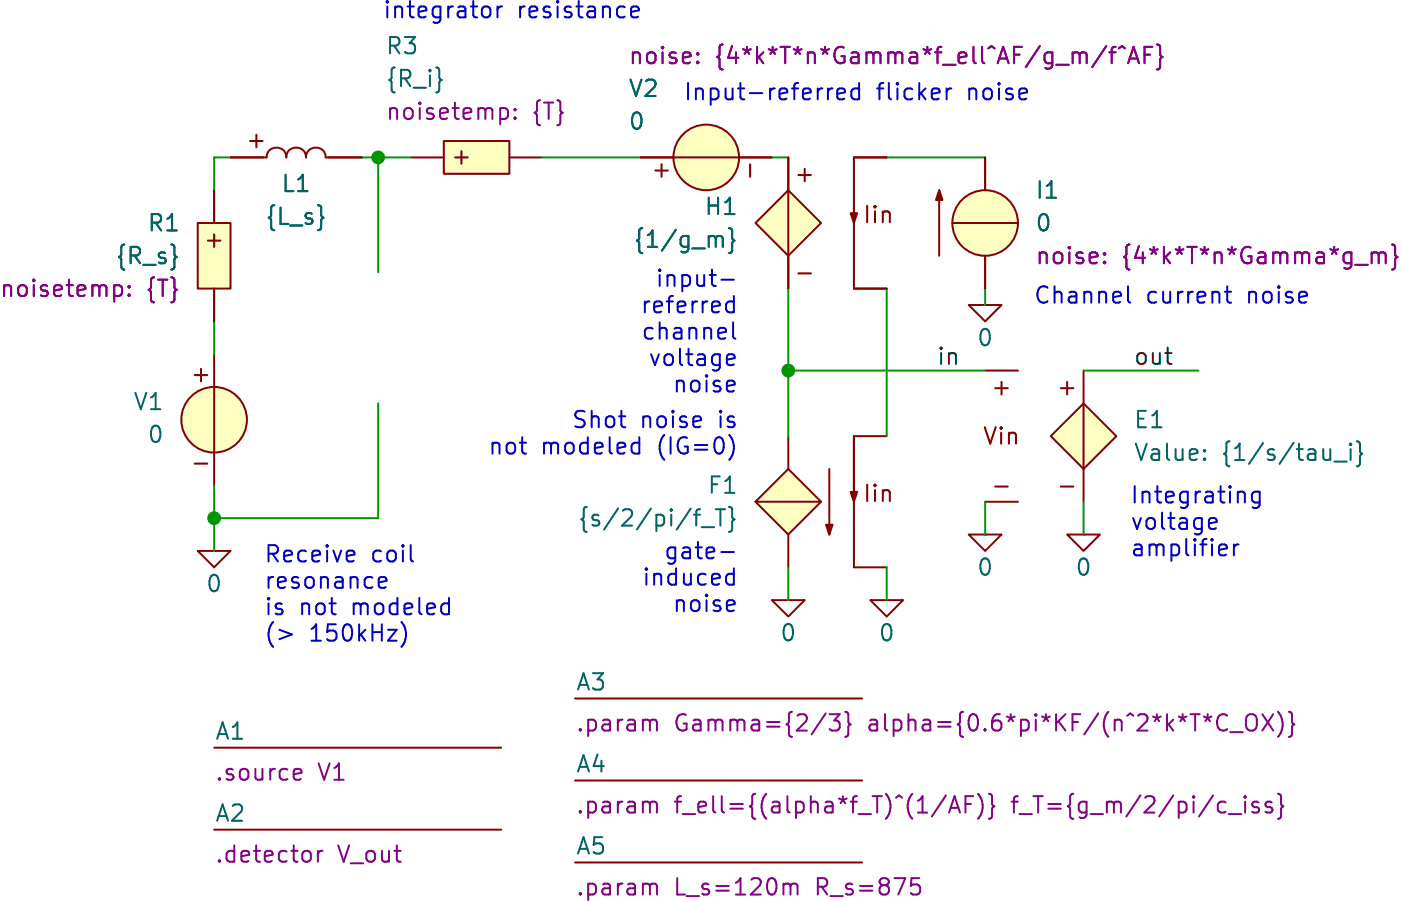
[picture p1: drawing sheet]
(kicad_sch
 (version 20231120)
 (generator "eeschema")
 (generator_version "8.0")
 (paper "A4")
 (title_block
  (title "A1_controller_noise_ciss_gm"))
 (lib_symbols
  (symbol "SLiCAP:Command"
   (pin_numbers hide)
   (pin_names
    (offset 0) hide) (exclude_from_sim no) (in_bom yes) (on_board yes)
   (property "Reference" "A?" (at 0 1.27 0) (do_not_autoplace) (effects (font (size 1.27 1.27)) (justify left)))
   (property "Value" "" (at 0 -0.635 0) (effects (font (size 1.27 1.27)) (justify left) (hide yes)))
   (property "Footprint" "" (at 0 -1.27 0) (effects (font (size 1.27 1.27)) (justify left) (hide yes)))
   (property "Datasheet" "" (at 0 -1.27 0) (effects (font (size 1.27 1.27)) (justify left) (hide yes)))
   (property "Description" "SLiCAP command (.lib, .param, .model. subckt}" (at 23.114 -4.064 0) (effects (font (size 1.27 1.27)) (hide yes)))
   (property "command" "?" (at 0 -1.905 0) (do_not_autoplace) (effects (font (size 1.27 1.27)) (justify left)))
   (symbol "Command_0_1"
    (polyline (pts (xy 0 0) (xy 22.225 0)) (stroke (width 0) (type default)) (fill (type none)))))
  (symbol "SLiCAP:E"
   (pin_numbers hide)
   (pin_names
    (offset 0) hide) (exclude_from_sim no) (in_bom yes) (on_board yes)
   (property "Reference" "E?" (at 3.175 1.27 0) (effects (font (size 1.27 1.27)) (justify left)))
   (property "Value" "?" (at 3.175 -1.27 0) (show_name) (effects (font (size 1.27 1.27)) (justify left)))
   (property "Footprint" "" (at 0 -1.27 0) (effects (font (size 1.27 1.27)) (justify left) (hide yes)))
   (property "Datasheet" "" (at 0 -1.27 0) (effects (font (size 1.27 1.27)) (justify left) (hide yes)))
   (property "Description" "Voltage-controlled voltage source" (at 20.066 -6.096 0) (effects (font (size 1.27 1.27)) (hide yes)))
   (property "model" "E" (at 3.048 -3.556 0) (show_name) (effects (font (size 1.27 1.27)) (justify left) (hide yes)))
   (symbol "E_0_0"
    (text "+" (at -6.35 3.81 0) (effects (font (size 1.27 1.27))))
    (text "+" (at -1.27 3.81 0) (effects (font (size 1.27 1.27))))
    (text "-" (at -6.35 -3.81 0) (effects (font (size 1.27 1.27))))
    (text "-" (at -1.27 -3.81 0) (effects (font (size 1.27 1.27)))))
   (symbol "E_0_1"
    (polyline (pts (xy 0 2.54) (xy 0 -2.54)) (stroke (width 0) (type solid)) (fill (type none))))
   (symbol "E_1_0"
    (pin power_out line (at 0 5.08 270) (length 2.54) (name "outP" (effects (font (size 1.27 1.27)))) (number "1" (effects (font (size 1.27 1.27)))))
    (pin power_out line (at 0 -5.08 90) (length 2.54) (name "outN" (effects (font (size 1.27 1.27)))) (number "2" (effects (font (size 1.27 1.27))))))
   (symbol "E_1_1"
    (polyline (pts (xy 0 2.54) (xy -2.54 0) (xy 0 -2.54) (xy 2.54 0) (xy 0 2.54)) (stroke (width 0) (type default)) (fill (type background)))
    (text "Vin" (at -6.35 0 0) (effects (font (size 1.27 1.27))))
    (pin input line (at -7.62 5.08 0) (length 2.54) (name "inp" (effects (font (size 1.27 1.27)))) (number "3" (effects (font (size 1.27 1.27)))))
    (pin input line (at -7.62 -5.08 0) (length 2.54) (name "inN" (effects (font (size 1.27 1.27)))) (number "4" (effects (font (size 1.27 1.27)))))))
  (symbol "SLiCAP:F"
   (pin_numbers hide)
   (pin_names
    (offset 0) hide) (exclude_from_sim no) (in_bom yes) (on_board yes)
   (property "Reference" "F?" (at 3.175 1.27 0) (effects (font (size 1.27 1.27)) (justify left)))
   (property "Value" "?" (at 3.175 -1.27 0) (show_name) (effects (font (size 1.27 1.27)) (justify left)))
   (property "Footprint" "" (at 0 -1.27 0) (effects (font (size 1.27 1.27)) (justify left) (hide yes)))
   (property "Datasheet" "" (at 0 -1.27 0) (effects (font (size 1.27 1.27)) (justify left) (hide yes)))
   (property "Description" "Current-controlled current source" (at 19.812 -5.842 0) (effects (font (size 1.27 1.27)) (hide yes)))
   (property "model" "F" (at 3.048 -3.556 0) (show_name) (effects (font (size 1.27 1.27)) (justify left) (hide yes)))
   (symbol "F_0_1"
    (polyline (pts (xy -5.08 0) (xy -5.08 5.08)) (stroke (width 0) (type solid)) (fill (type none)))
    (polyline (pts (xy -5.08 5.08) (xy -5.08 -5.08)) (stroke (width 0) (type default)) (fill (type none)))
    (polyline (pts (xy -3.175 -2.54) (xy -3.175 2.54)) (stroke (width 0) (type solid)) (fill (type none)))
    (polyline (pts (xy -2.54 0) (xy 2.54 0)) (stroke (width 0) (type solid)) (fill (type none)))
    (polyline (pts (xy -5.08 0) (xy -5.334 0.762) (xy -4.826 0.762) (xy -5.08 0)) (stroke (width 0) (type solid)) (fill (type outline)))
    (polyline (pts (xy -3.175 -2.54) (xy -3.429 -1.778) (xy -2.921 -1.778) (xy -3.175 -2.54)) (stroke (width 0) (type solid)) (fill (type outline))))
   (symbol "F_1_0"
    (pin power_out line (at 0 5.08 270) (length 2.54) (name "outP" (effects (font (size 1.27 1.27)))) (number "1" (effects (font (size 1.27 1.27)))))
    (pin power_out line (at 0 -5.08 90) (length 2.54) (name "outN" (effects (font (size 1.27 1.27)))) (number "2" (effects (font (size 1.27 1.27))))))
   (symbol "F_1_1"
    (polyline (pts (xy 0 2.54) (xy -2.54 0) (xy 0 -2.54) (xy 2.54 0) (xy 0 2.54)) (stroke (width 0) (type default)) (fill (type background)))
    (text "Iin" (at -6.985 0.635 0) (effects (font (size 1.27 1.27))))
    (pin input line (at -7.62 5.08 0) (length 2.54) (name "inp" (effects (font (size 1.27 1.27)))) (number "3" (effects (font (size 1.27 1.27)))))
    (pin input line (at -7.62 -5.08 0) (length 2.54) (name "inN" (effects (font (size 1.27 1.27)))) (number "4" (effects (font (size 1.27 1.27)))))))
  (symbol "SLiCAP:GND"
   (power)
   (pin_numbers hide)
   (pin_names
    (offset 0) hide) (exclude_from_sim no) (in_bom yes) (on_board yes)
   (property "Reference" "#0" (at 0 -5.08 0) (effects (font (size 1.27 1.27)) (hide yes)))
   (property "Value" "0" (at 0 -2.54 0) (do_not_autoplace) (effects (font (size 1.27 1.27))))
   (property "Footprint" "" (at 0 0 0) (effects (font (size 1.27 1.27)) (hide yes)))
   (property "Datasheet" "" (at 0 -10.16 0) (effects (font (size 1.27 1.27)) (hide yes)))
   (property "Description" "0V reference potential" (at 0 -7.62 0) (effects (font (size 1.27 1.27)) (hide yes)))
   (symbol "GND_0_1"
    (polyline (pts (xy -1.27 0) (xy 0 -1.27) (xy 1.27 0) (xy -1.27 0)) (stroke (width 0) (type default)) (fill (type none))))
   (symbol "GND_1_1"
    (pin power_in line (at 0 0 0) (length 0) (name "~" (effects (font (size 1.016 1.016)))) (number "1" (effects (font (size 1.016 1.016)))))))
  (symbol "SLiCAP:H"
   (pin_numbers hide)
   (pin_names
    (offset 0) hide) (exclude_from_sim no) (in_bom yes) (on_board yes)
   (property "Reference" "H?" (at 3.175 1.27 0) (effects (font (size 1.27 1.27)) (justify left)))
   (property "Value" "?" (at 3.175 -1.27 0) (show_name) (effects (font (size 1.27 1.27)) (justify left)))
   (property "Footprint" "" (at 0 -1.27 0) (effects (font (size 1.27 1.27)) (justify left) (hide yes)))
   (property "Datasheet" "" (at 0 -1.27 0) (effects (font (size 1.27 1.27)) (justify left) (hide yes)))
   (property "Description" "Current-controlled voltage source" (at 20.066 -6.35 0) (effects (font (size 1.27 1.27)) (hide yes)))
   (property "model" "H" (at 3.175 -3.81 0) (show_name) (effects (font (size 1.27 1.27)) (justify left) (hide yes)))
   (symbol "H_0_0"
    (text "+" (at -1.27 3.81 0) (effects (font (size 1.27 1.27))))
    (text "-" (at -1.27 -3.81 0) (effects (font (size 1.27 1.27)))))
   (symbol "H_0_1"
    (polyline (pts (xy -5.08 0) (xy -5.08 -5.08)) (stroke (width 0) (type default)) (fill (type none)))
    (polyline (pts (xy -5.08 0) (xy -5.08 5.08)) (stroke (width 0) (type solid)) (fill (type none)))
    (polyline (pts (xy 0 2.54) (xy 0 -2.54)) (stroke (width 0) (type solid)) (fill (type none)))
    (polyline (pts (xy -5.08 0) (xy -5.334 0.762) (xy -4.826 0.762) (xy -5.08 0)) (stroke (width 0) (type solid)) (fill (type outline))))
   (symbol "H_1_0"
    (pin power_out line (at 0 5.08 270) (length 2.54) (name "outP" (effects (font (size 1.27 1.27)))) (number "1" (effects (font (size 1.27 1.27)))))
    (pin power_out line (at 0 -5.08 90) (length 2.54) (name "outN" (effects (font (size 1.27 1.27)))) (number "2" (effects (font (size 1.27 1.27))))))
   (symbol "H_1_1"
    (polyline (pts (xy 0 2.54) (xy -2.54 0) (xy 0 -2.54) (xy 2.54 0) (xy 0 2.54)) (stroke (width 0) (type default)) (fill (type background)))
    (text "Iin" (at -6.985 0.635 0) (effects (font (size 1.27 1.27))))
    (pin input line (at -7.62 5.08 0) (length 2.54) (name "inp" (effects (font (size 1.27 1.27)))) (number "3" (effects (font (size 1.27 1.27)))))
    (pin input line (at -7.62 -5.08 0) (length 2.54) (name "inN" (effects (font (size 1.27 1.27)))) (number "4" (effects (font (size 1.27 1.27)))))))
  (symbol "SLiCAP:I"
   (pin_numbers hide)
   (pin_names
    (offset 0) hide) (exclude_from_sim no) (in_bom yes) (on_board yes)
   (property "Reference" "I?" (at 3.81 4.445 0) (effects (font (size 1.27 1.27)) (justify left)))
   (property "Value" "?" (at 3.81 2.54 0) (show_name) (effects (font (size 1.27 1.27)) (justify left)))
   (property "Footprint" "" (at 0 -1.27 0) (effects (font (size 1.27 1.27)) (justify left) (hide yes)))
   (property "Datasheet" "" (at 0 -1.27 0) (effects (font (size 1.27 1.27)) (justify left) (hide yes)))
   (property "Description" "Independent current source" (at 17.272 -7.366 0) (effects (font (size 1.27 1.27)) (hide yes)))
   (property "noise" "0" (at 3.81 -3.175 0) (show_name) (effects (font (size 1.27 1.27)) (justify left)))
   (property "dc" "0" (at 3.81 0.635 0) (show_name) (effects (font (size 1.27 1.27)) (justify left)))
   (property "dcvar" "0" (at 3.81 -1.27 0) (show_name) (effects (font (size 1.27 1.27)) (justify left)))
   (property "model" "I" (at 3.81 -5.08 0) (show_name) (effects (font (size 1.27 1.27)) (justify left) (hide yes)))
   (symbol "I_0_1"
    (polyline (pts (xy -3.556 2.54) (xy -3.556 -2.54)) (stroke (width 0) (type solid)) (fill (type none)))
    (polyline (pts (xy -2.54 0) (xy 2.54 0)) (stroke (width 0) (type solid)) (fill (type none)))
    (polyline (pts (xy -3.556 2.54) (xy -3.81 1.778) (xy -3.302 1.778) (xy -3.556 2.54)) (stroke (width 0) (type solid)) (fill (type outline))))
   (symbol "I_1_0"
    (circle (center 0 0) (radius 2.54) (stroke (width 0) (type solid)) (fill (type background)))
    (pin power_out line (at 0 -5.08 90) (length 2.54) (name "n" (effects (font (size 1.27 1.27)))) (number "1" (effects (font (size 1.27 1.27)))))
    (pin power_out line (at 0 5.08 270) (length 2.54) (name "p" (effects (font (size 1.27 1.27)))) (number "2" (effects (font (size 1.27 1.27)))))))
  (symbol "SLiCAP:L"
   (pin_numbers hide)
   (pin_names
    (offset 1.016) hide) (exclude_from_sim no) (in_bom yes) (on_board yes)
   (property "Reference" "L?" (at 2.54 3.81 0) (effects (font (size 1.27 1.27)) (justify left)))
   (property "Value" "?" (at 2.54 1.27 0) (show_name) (effects (font (size 1.27 1.27)) (justify left)))
   (property "Footprint" "" (at 3.175 -3.175 0) (effects (font (size 1.27 1.27)) (hide yes)))
   (property "Datasheet" "" (at 3.175 -3.175 0) (effects (font (size 1.27 1.27)) (hide yes)))
   (property "Description" "Inductor" (at 6.35 -5.334 0) (effects (font (size 1.27 1.27)) (hide yes)))
   (property "model" "L" (at 2.286 -3.302 0) (show_name) (effects (font (size 1.27 1.27)) (justify left) (hide yes)))
   (property "iinit" "0" (at 5.715 -1.27 0) (show_name) (effects (font (size 1.27 1.27))))
   (symbol "L_0_0"
    (text "+" (at 1.27 3.175 0) (effects (font (size 1.27 1.27)))))
   (symbol "L_0_1"
    (arc (start 0 -2.286) (mid 0.759 -1.524) (end 0 -0.762) (stroke (width 0) (type solid)) (fill (type none)))
    (arc (start 0 -0.762) (mid 0.759 0) (end 0 0.762) (stroke (width 0) (type solid)) (fill (type none)))
    (polyline (pts (xy 0 -2.54) (xy 0 -2.286)) (stroke (width 0) (type solid)) (fill (type none)))
    (polyline (pts (xy 0 2.286) (xy 0 2.54)) (stroke (width 0) (type solid)) (fill (type none)))
    (arc (start 0 0.762) (mid 0.759 1.524) (end 0 2.286) (stroke (width 0) (type solid)) (fill (type none))))
   (symbol "L_1_0"
    (pin passive line (at 0 5.08 270) (length 2.54) (name "1" (effects (font (size 1.27 1.27)))) (number "1" (effects (font (size 1.27 1.27)))))
    (pin passive line (at 0 -5.08 90) (length 2.54) (name "2" (effects (font (size 1.27 1.27)))) (number "2" (effects (font (size 1.27 1.27)))))))
  (symbol "SLiCAP:R"
   (pin_numbers hide)
   (pin_names
    (offset 1.016) hide) (exclude_from_sim no) (in_bom yes) (on_board yes)
   (property "Reference" "R?" (at 1.905 3.81 0) (effects (font (size 1.27 1.27)) (justify left)))
   (property "Value" "?" (at 1.905 1.905 0) (show_name) (effects (font (size 1.27 1.27)) (justify left)))
   (property "Footprint" "" (at 0.635 -3.175 0) (effects (font (size 1.27 1.27)) (hide yes)))
   (property "Datasheet" "" (at 0.635 -3.175 0) (effects (font (size 1.27 1.27)) (hide yes)))
   (property "Description" "Resistor (cannot have zero resistance)" (at 21.082 -5.842 0) (effects (font (size 1.27 1.27)) (hide yes)))
   (property "model" "R" (at 1.905 -3.81 0) (show_name) (effects (font (size 1.27 1.27)) (justify left) (hide yes)))
   (property "noisetemp" "0" (at 1.905 0 0) (show_name) (effects (font (size 1.27 1.27)) (justify left)))
   (property "noiseflow" "0" (at 15.24 0 0) (show_name) (effects (font (size 1.27 1.27)) (justify left)))
   (property "dcvar" "0" (at 1.905 -1.905 0) (show_name) (effects (font (size 1.27 1.27)) (justify left)))
   (property "dcvarlot" "0" (at 15.24 -1.905 0) (show_name) (effects (font (size 1.27 1.27)) (justify left)))
   (symbol "R_0_0"
    (text "+" (at 0 1.27 0) (effects (font (size 1.27 1.27)))))
   (symbol "R_1_0"
    (pin passive line (at 0 5.08 270) (length 2.54) (name "1" (effects (font (size 1.27 1.27)))) (number "1" (effects (font (size 1.27 1.27)))))
    (pin passive line (at 0 -5.08 90) (length 2.54) (name "2" (effects (font (size 1.27 1.27)))) (number "2" (effects (font (size 1.27 1.27))))))
   (symbol "R_1_1"
    (rectangle (start -1.27 2.54) (end 1.27 -2.54) (stroke (width 0) (type solid)) (fill (type background)))))
  (symbol "SLiCAP:V"
   (pin_numbers hide)
   (pin_names
    (offset 0) hide) (exclude_from_sim no) (in_bom yes) (on_board yes)
   (property "Reference" "V?" (at 3.175 4.445 0) (effects (font (size 1.27 1.27)) (justify left)))
   (property "Value" "?" (at 3.175 2.54 0) (show_name) (effects (font (size 1.27 1.27)) (justify left)))
   (property "Footprint" "" (at 0 -1.27 0) (effects (font (size 1.27 1.27)) (justify left) (hide yes)))
   (property "Datasheet" "" (at 0 -1.27 0) (effects (font (size 1.27 1.27)) (justify left) (hide yes)))
   (property "Description" "Independent voltage source" (at 16.51 -7.112 0) (effects (font (size 1.27 1.27)) (hide yes)))
   (property "noise" "0" (at 3.175 -3.175 0) (show_name) (effects (font (size 1.27 1.27)) (justify left)))
   (property "dc" "0" (at 3.175 0.635 0) (show_name) (effects (font (size 1.27 1.27)) (justify left)))
   (property "dcvar" "0" (at 3.175 -1.27 0) (show_name) (effects (font (size 1.27 1.27)) (justify left)))
   (property "model" "V" (at 3.175 -5.08 0) (show_name) (effects (font (size 1.27 1.27)) (justify left) (hide yes)))
   (symbol "V_0_0"
    (text "+" (at -1.016 3.556 0) (effects (font (size 1.27 1.27))))
    (text "-" (at -1.016 -3.302 0) (effects (font (size 1.27 1.27))))
    (pin power_out line (at 0 5.08 270) (length 2.54) (name "p" (effects (font (size 1.27 1.27)))) (number "1" (effects (font (size 1.27 1.27)))))
    (pin power_out line (at 0 -5.08 90) (length 2.54) (name "n" (effects (font (size 1.27 1.27)))) (number "2" (effects (font (size 1.27 1.27))))))
   (symbol "V_0_1"
    (polyline (pts (xy 0 2.54) (xy 0 -2.54)) (stroke (width 0) (type solid)) (fill (type none))))
   (symbol "V_1_0"
    (circle (center 0 0) (radius 2.54) (stroke (width 0) (type solid)) (fill (type background))))))
 (junction
  (at 63.5 38.1)
  (diameter 0)
  (color 0 0 0 0))
 (junction
  (at 50.8 66.04)
  (diameter 0)
  (color 0 0 0 0))
 (junction
  (at 95.25 54.61)
  (diameter 0)
  (color 0 0 0 0))
 (wire
  (pts (xy 110.49 49.53) (xy 110.49 48.26))
  (stroke (width 0) (type default)))
 (wire
  (pts (xy 110.49 64.77) (xy 110.49 67.31))
  (stroke (width 0) (type default)))
 (wire
  (pts (xy 102.87 38.1) (xy 110.49 38.1))
  (stroke (width 0) (type default)))
 (wire
  (pts (xy 63.5 46.99) (xy 63.5 38.1))
  (stroke (width 0) (type default)))
 (wire
  (pts (xy 102.87 69.85) (xy 102.87 72.39))
  (stroke (width 0) (type default)))
 (wire
  (pts (xy 50.8 50.8) (xy 50.8 53.34))
  (stroke (width 0) (type default)))
 (wire
  (pts (xy 95.25 54.61) (xy 110.49 54.61))
  (stroke (width 0) (type default)))
 (wire
  (pts (xy 50.8 66.04) (xy 50.8 68.58))
  (stroke (width 0) (type default)))
 (wire
  (pts (xy 95.25 54.61) (xy 95.25 59.69))
  (stroke (width 0) (type default)))
 (wire
  (pts (xy 50.8 38.1) (xy 52.07 38.1))
  (stroke (width 0) (type default)))
 (wire
  (pts (xy 118.11 64.77) (xy 118.11 67.31))
  (stroke (width 0) (type default)))
 (wire
  (pts (xy 66.04 38.1) (xy 63.5 38.1))
  (stroke (width 0) (type default)))
 (wire
  (pts (xy 76.2 38.1) (xy 83.82 38.1))
  (stroke (width 0) (type default)))
 (wire
  (pts (xy 50.8 40.64) (xy 50.8 38.1))
  (stroke (width 0) (type default)))
 (wire
  (pts (xy 95.25 69.85) (xy 95.25 72.39))
  (stroke (width 0) (type default)))
 (wire
  (pts (xy 63.5 57.15) (xy 63.5 66.04))
  (stroke (width 0) (type default)))
 (wire
  (pts (xy 118.11 54.61) (xy 127 54.61))
  (stroke (width 0) (type default)))
 (wire
  (pts (xy 62.23 38.1) (xy 63.5 38.1))
  (stroke (width 0) (type default)))
 (wire
  (pts (xy 95.25 48.26) (xy 95.25 54.61))
  (stroke (width 0) (type default)))
 (wire
  (pts (xy 63.5 66.04) (xy 50.8 66.04))
  (stroke (width 0) (type default)))
 (wire
  (pts (xy 93.98 38.1) (xy 95.25 38.1))
  (stroke (width 0) (type default)))
 (wire
  (pts (xy 102.87 59.69) (xy 102.87 48.26))
  (stroke (width 0) (type default)))
 (wire
  (pts (xy 50.8 63.5) (xy 50.8 66.04))
  (stroke (width 0) (type default)))
 (text "gate-\ninduced\nnoise"
  (exclude_from_sim no)
  (at 91.44 70.866 0)
  (effects (font (size 1.27 1.27)) (justify right)))
 (text "Input-referred flicker noise"
  (exclude_from_sim no)
  (at 100.584 33.274 0)
  (effects (font (size 1.27 1.27))))
 (text "Integrating\nvoltage\namplifier"
  (exclude_from_sim no)
  (at 121.666 66.548 0)
  (effects (font (size 1.27 1.27)) (justify left)))
 (text "integrator resistance"
  (exclude_from_sim no)
  (at 73.914 26.924 0)
  (effects (font (size 1.27 1.27))))
 (text "Channel current noise"
  (exclude_from_sim no)
  (at 124.968 49.022 0)
  (effects (font (size 1.27 1.27))))
 (text "Shot noise is\nnot modeled (IG=0)"
  (exclude_from_sim no)
  (at 91.44 59.69 0)
  (effects (font (size 1.27 1.27)) (justify right)))
 (text "Receive coil \nresonance\nis not modeled \n(> 150kHz)"
  (exclude_from_sim no)
  (at 54.61 72.136 0)
  (effects (font (size 1.27 1.27)) (justify left)))
 (text "input-\nreferred\nchannel\nvoltage\nnoise"
  (exclude_from_sim no)
  (at 91.44 51.816 0)
  (effects (font (size 1.27 1.27)) (justify right)))
 (label "in"
  (at 106.68 54.61 0)
  (fields_autoplaced yes)
  (effects (font (size 1.27 1.27)) (justify left bottom)))
 (label "out"
  (at 121.92 54.61 0)
  (fields_autoplaced yes)
  (effects (font (size 1.27 1.27)) (justify left bottom)))
 (symbol
  (lib_id "SLiCAP:R")
  (at 50.8 45.72 0)
  (unit 1)
  (exclude_from_sim no)
  (in_bom yes)
  (on_board yes)
  (dnp no)
  (property "Reference" "R1" (at 48.26 43.1799 0) (effects (font (size 1.27 1.27)) (justify right)))
  (property "Value" "{R_s}" (at 48.26 45.7199 0) (effects (font (size 1.27 1.27)) (justify right)))
  (property "Footprint" "" (at 51.435 48.895 0) (effects (font (size 1.27 1.27)) (hide yes)))
  (property "Datasheet" "" (at 51.435 48.895 0) (effects (font (size 1.27 1.27)) (hide yes)))
  (property "Description" "Resistor (cannot have zero resistance)" (at 71.882 51.562 0) (effects (font (size 1.27 1.27)) (hide yes)))
  (property "model" "R" (at 52.705 49.53 0) (show_name yes) (effects (font (size 1.27 1.27)) (justify left) (hide yes)))
  (property "noisetemp" "{T}" (at 48.26 48.2599 0) (show_name yes) (effects (font (size 1.27 1.27)) (justify right)))
  (property "noiseflow" "0" (at 53.34 46.9899 0) (show_name yes) (effects (font (size 1.27 1.27)) (justify left) (hide yes)))
  (property "dcvar" "0" (at 53.34 49.5299 0) (show_name yes) (effects (font (size 1.27 1.27)) (justify left) (hide yes)))
  (property "dcvarlot" "0" (at 53.34 52.0699 0) (show_name yes) (effects (font (size 1.27 1.27)) (justify left) (hide yes)))
  (pin "1")
  (pin "2"))
 (symbol
  (lib_id "SLiCAP:Command")
  (at 78.74 86.36 0)
  (unit 1)
  (exclude_from_sim no)
  (in_bom yes)
  (on_board yes)
  (dnp no)
  (property "Reference" "A4" (at 78.74 85.09 0) (do_not_autoplace yes) (effects (font (size 1.27 1.27)) (justify left)))
  (property "Value" "~" (at 78.74 86.995 0) (effects (font (size 1.27 1.27)) (justify left) (hide yes)))
  (property "Footprint" "" (at 78.74 87.63 0) (effects (font (size 1.27 1.27)) (justify left) (hide yes)))
  (property "Datasheet" "" (at 78.74 87.63 0) (effects (font (size 1.27 1.27)) (justify left) (hide yes)))
  (property "Description" "SLiCAP command (.lib, .param, .model. subckt}" (at 101.854 90.424 0) (effects (font (size 1.27 1.27)) (hide yes)))
  (property "command" ".param f_ell={(alpha*f_T)^(1/AF)} f_T={g_m/2/pi/c_iss}" (at 78.74 88.265 0) (do_not_autoplace yes) (effects (font (size 1.27 1.27)) (justify left))))
 (symbol
  (lib_id "SLiCAP:GND")
  (at 118.11 67.31 0)
  (mirror y)
  (unit 1)
  (exclude_from_sim no)
  (in_bom yes)
  (on_board yes)
  (dnp no)
  (fields_autoplaced yes)
  (property "Reference" "#06" (at 118.11 72.39 0) (effects (font (size 1.27 1.27)) (hide yes)))
  (property "Value" "0" (at 118.11 69.85 0) (do_not_autoplace yes) (effects (font (size 1.27 1.27))))
  (property "Footprint" "" (at 118.11 67.31 0) (effects (font (size 1.27 1.27)) (hide yes)))
  (property "Datasheet" "" (at 118.11 77.47 0) (effects (font (size 1.27 1.27)) (hide yes)))
  (property "Description" "0V reference potential" (at 118.11 74.93 0) (effects (font (size 1.27 1.27)) (hide yes)))
  (pin "1"))
 (symbol
  (lib_id "SLiCAP:GND")
  (at 110.49 67.31 0)
  (mirror y)
  (unit 1)
  (exclude_from_sim no)
  (in_bom yes)
  (on_board yes)
  (dnp no)
  (fields_autoplaced yes)
  (property "Reference" "#05" (at 110.49 72.39 0) (effects (font (size 1.27 1.27)) (hide yes)))
  (property "Value" "0" (at 110.49 69.85 0) (do_not_autoplace yes) (effects (font (size 1.27 1.27))))
  (property "Footprint" "" (at 110.49 67.31 0) (effects (font (size 1.27 1.27)) (hide yes)))
  (property "Datasheet" "" (at 110.49 77.47 0) (effects (font (size 1.27 1.27)) (hide yes)))
  (property "Description" "0V reference potential" (at 110.49 74.93 0) (effects (font (size 1.27 1.27)) (hide yes)))
  (pin "1"))
 (symbol
  (lib_id "SLiCAP:R")
  (at 71.12 38.1 90)
  (unit 1)
  (exclude_from_sim no)
  (in_bom yes)
  (on_board yes)
  (dnp no)
  (property "Reference" "R3" (at 64.008 29.464 90) (effects (font (size 1.27 1.27)) (justify right)))
  (property "Value" "{R_i}" (at 64.008 32.004 90) (effects (font (size 1.27 1.27)) (justify right)))
  (property "Footprint" "" (at 74.295 37.465 0) (effects (font (size 1.27 1.27)) (hide yes)))
  (property "Datasheet" "" (at 74.295 37.465 0) (effects (font (size 1.27 1.27)) (hide yes)))
  (property "Description" "Resistor (cannot have zero resistance)" (at 76.962 17.018 0) (effects (font (size 1.27 1.27)) (hide yes)))
  (property "model" "R" (at 74.93 36.195 0) (show_name yes) (effects (font (size 1.27 1.27)) (justify left) (hide yes)))
  (property "noisetemp" "{T}" (at 64.008 34.544 90) (show_name yes) (effects (font (size 1.27 1.27)) (justify right)))
  (property "noiseflow" "0" (at 72.3899 35.56 0) (show_name yes) (effects (font (size 1.27 1.27)) (justify left) (hide yes)))
  (property "dcvar" "0" (at 74.9299 35.56 0) (show_name yes) (effects (font (size 1.27 1.27)) (justify left) (hide yes)))
  (property "dcvarlot" "0" (at 77.4699 35.56 0) (show_name yes) (effects (font (size 1.27 1.27)) (justify left) (hide yes)))
  (pin "2")
  (pin "1"))
 (symbol
  (lib_id "SLiCAP:GND")
  (at 102.87 72.39 0)
  (mirror y)
  (unit 1)
  (exclude_from_sim no)
  (in_bom yes)
  (on_board yes)
  (dnp no)
  (fields_autoplaced yes)
  (property "Reference" "#04" (at 102.87 77.47 0) (effects (font (size 1.27 1.27)) (hide yes)))
  (property "Value" "0" (at 102.87 74.93 0) (do_not_autoplace yes) (effects (font (size 1.27 1.27))))
  (property "Footprint" "" (at 102.87 72.39 0) (effects (font (size 1.27 1.27)) (hide yes)))
  (property "Datasheet" "" (at 102.87 82.55 0) (effects (font (size 1.27 1.27)) (hide yes)))
  (property "Description" "0V reference potential" (at 102.87 80.01 0) (effects (font (size 1.27 1.27)) (hide yes)))
  (pin "1"))
 (symbol
  (lib_id "SLiCAP:E")
  (at 118.11 59.69 0)
  (unit 1)
  (exclude_from_sim no)
  (in_bom yes)
  (on_board yes)
  (dnp no)
  (fields_autoplaced yes)
  (property "Reference" "E1" (at 121.92 58.4199 0) (effects (font (size 1.27 1.27)) (justify left)))
  (property "Value" "{1/s/tau_i}" (at 121.92 60.9599 0) (show_name yes) (effects (font (size 1.27 1.27)) (justify left)))
  (property "Footprint" "" (at 118.11 60.96 0) (effects (font (size 1.27 1.27)) (justify left) (hide yes)))
  (property "Datasheet" "" (at 118.11 60.96 0) (effects (font (size 1.27 1.27)) (justify left) (hide yes)))
  (property "Description" "Voltage-controlled voltage source" (at 138.176 65.786 0) (effects (font (size 1.27 1.27)) (hide yes)))
  (property "model" "E" (at 121.158 63.246 0) (show_name yes) (effects (font (size 1.27 1.27)) (justify left) (hide yes)))
  (pin "3")
  (pin "1")
  (pin "4")
  (pin "2"))
 (symbol
  (lib_id "SLiCAP:H")
  (at 95.25 43.18 0)
  (mirror y)
  (unit 1)
  (exclude_from_sim no)
  (in_bom yes)
  (on_board yes)
  (dnp no)
  (property "Reference" "H1" (at 91.44 41.9099 0) (effects (font (size 1.27 1.27)) (justify left)))
  (property "Value" "{1/g_m}" (at 91.44 44.4499 0) (effects (font (size 1.27 1.27)) (justify left)))
  (property "Footprint" "" (at 95.25 44.45 0) (effects (font (size 1.27 1.27)) (justify left) (hide yes)))
  (property "Datasheet" "" (at 95.25 44.45 0) (effects (font (size 1.27 1.27)) (justify left) (hide yes)))
  (property "Description" "Current-controlled voltage source" (at 75.184 49.53 0) (effects (font (size 1.27 1.27)) (hide yes)))
  (property "model" "H" (at 92.075 46.99 0) (show_name yes) (effects (font (size 1.27 1.27)) (justify left) (hide yes)))
  (pin "3")
  (pin "2")
  (pin "1")
  (pin "4"))
 (symbol
  (lib_id "SLiCAP:I")
  (at 110.49 43.18 0)
  (unit 1)
  (exclude_from_sim no)
  (in_bom yes)
  (on_board yes)
  (dnp no)
  (fields_autoplaced yes)
  (property "Reference" "I1" (at 114.3 40.6399 0) (effects (font (size 1.27 1.27)) (justify left)))
  (property "Value" "0" (at 114.3 43.1799 0) (effects (font (size 1.27 1.27)) (justify left)))
  (property "Footprint" "" (at 110.49 44.45 0) (effects (font (size 1.27 1.27)) (justify left) (hide yes)))
  (property "Datasheet" "" (at 110.49 44.45 0) (effects (font (size 1.27 1.27)) (justify left) (hide yes)))
  (property "Description" "Independent current source" (at 127.762 50.546 0) (effects (font (size 1.27 1.27)) (hide yes)))
  (property "noise" "{4*k*T*n*Gamma*g_m}" (at 114.3 45.7199 0) (show_name yes) (effects (font (size 1.27 1.27)) (justify left)))
  (property "dc" "0" (at 114.3 45.7199 0) (show_name yes) (effects (font (size 1.27 1.27)) (justify left) (hide yes)))
  (property "dcvar" "0" (at 114.3 48.2599 0) (show_name yes) (effects (font (size 1.27 1.27)) (justify left) (hide yes)))
  (property "model" "I" (at 114.3 48.26 0) (show_name yes) (effects (font (size 1.27 1.27)) (justify left) (hide yes)))
  (pin "2")
  (pin "1"))
 (symbol
  (lib_id "SLiCAP:V")
  (at 50.8 58.42 0)
  (unit 1)
  (exclude_from_sim no)
  (in_bom yes)
  (on_board yes)
  (dnp no)
  (property "Reference" "V1" (at 46.99 57.0229 0) (effects (font (size 1.27 1.27)) (justify right)))
  (property "Value" "0" (at 46.99 59.5629 0) (effects (font (size 1.27 1.27)) (justify right)))
  (property "Footprint" "" (at 50.8 59.69 0) (effects (font (size 1.27 1.27)) (justify left) (hide yes)))
  (property "Datasheet" "" (at 50.8 59.69 0) (effects (font (size 1.27 1.27)) (justify left) (hide yes)))
  (property "Description" "Independent voltage source" (at 67.31 65.532 0) (effects (font (size 1.27 1.27)) (hide yes)))
  (property "noise" "0" (at 54.61 58.2929 0) (show_name yes) (effects (font (size 1.27 1.27)) (justify left) (hide yes)))
  (property "dc" "0" (at 54.61 60.8329 0) (show_name yes) (effects (font (size 1.27 1.27)) (justify left) (hide yes)))
  (property "dcvar" "0" (at 54.61 63.3729 0) (show_name yes) (effects (font (size 1.27 1.27)) (justify left) (hide yes)))
  (property "model" "V" (at 53.975 63.5 0) (show_name yes) (effects (font (size 1.27 1.27)) (justify left) (hide yes)))
  (pin "2")
  (pin "1"))
 (symbol
  (lib_id "SLiCAP:GND")
  (at 50.8 68.58 0)
  (mirror y)
  (unit 1)
  (exclude_from_sim no)
  (in_bom yes)
  (on_board yes)
  (dnp no)
  (fields_autoplaced yes)
  (property "Reference" "#01" (at 50.8 73.66 0) (effects (font (size 1.27 1.27)) (hide yes)))
  (property "Value" "0" (at 50.8 71.12 0) (do_not_autoplace yes) (effects (font (size 1.27 1.27))))
  (property "Footprint" "" (at 50.8 68.58 0) (effects (font (size 1.27 1.27)) (hide yes)))
  (property "Datasheet" "" (at 50.8 78.74 0) (effects (font (size 1.27 1.27)) (hide yes)))
  (property "Description" "0V reference potential" (at 50.8 76.2 0) (effects (font (size 1.27 1.27)) (hide yes)))
  (pin "1"))
 (symbol
  (lib_id "SLiCAP:Command")
  (at 78.74 80.01 0)
  (unit 1)
  (exclude_from_sim no)
  (in_bom yes)
  (on_board yes)
  (dnp no)
  (property "Reference" "A3" (at 78.74 78.74 0) (do_not_autoplace yes) (effects (font (size 1.27 1.27)) (justify left)))
  (property "Value" "~" (at 78.74 80.645 0) (effects (font (size 1.27 1.27)) (justify left) (hide yes)))
  (property "Footprint" "" (at 78.74 81.28 0) (effects (font (size 1.27 1.27)) (justify left) (hide yes)))
  (property "Datasheet" "" (at 78.74 81.28 0) (effects (font (size 1.27 1.27)) (justify left) (hide yes)))
  (property "Description" "SLiCAP command (.lib, .param, .model. subckt}" (at 101.854 84.074 0) (effects (font (size 1.27 1.27)) (hide yes)))
  (property "command" ".param Gamma={2/3} alpha={0.6*pi*KF/(n^2*k*T*C_OX)}" (at 78.74 81.915 0) (do_not_autoplace yes) (effects (font (size 1.27 1.27)) (justify left))))
 (symbol
  (lib_id "SLiCAP:L")
  (at 57.15 38.1 90)
  (unit 1)
  (exclude_from_sim no)
  (in_bom yes)
  (on_board yes)
  (dnp no)
  (property "Reference" "L1" (at 57.15 40.132 90) (effects (font (size 1.27 1.27))))
  (property "Value" "{L_s}" (at 57.15 42.672 90) (effects (font (size 1.27 1.27))))
  (property "Footprint" "" (at 60.325 34.925 0) (effects (font (size 1.27 1.27)) (hide yes)))
  (property "Datasheet" "" (at 60.325 34.925 0) (effects (font (size 1.27 1.27)) (hide yes)))
  (property "Description" "Inductor" (at 62.484 31.75 0) (effects (font (size 1.27 1.27)) (hide yes)))
  (property "model" "L" (at 60.452 35.814 0) (show_name yes) (effects (font (size 1.27 1.27)) (justify left) (hide yes)))
  (property "iinit" "0" (at 56.3217 33.02 90) (show_name yes) (effects (font (size 1.27 1.27)) (hide yes)))
  (pin "2")
  (pin "1"))
 (symbol
  (lib_id "SLiCAP:Command")
  (at 78.74 92.71 0)
  (unit 1)
  (exclude_from_sim no)
  (in_bom yes)
  (on_board yes)
  (dnp no)
  (property "Reference" "A5" (at 78.74 91.44 0) (do_not_autoplace yes) (effects (font (size 1.27 1.27)) (justify left)))
  (property "Value" "~" (at 78.74 93.345 0) (effects (font (size 1.27 1.27)) (justify left) (hide yes)))
  (property "Footprint" "" (at 78.74 93.98 0) (effects (font (size 1.27 1.27)) (justify left) (hide yes)))
  (property "Datasheet" "" (at 78.74 93.98 0) (effects (font (size 1.27 1.27)) (justify left) (hide yes)))
  (property "Description" "SLiCAP command (.lib, .param, .model. subckt}" (at 101.854 96.774 0) (effects (font (size 1.27 1.27)) (hide yes)))
  (property "command" ".param L_s=120m R_s=875 " (at 78.74 94.615 0) (do_not_autoplace yes) (effects (font (size 1.27 1.27)) (justify left))))
 (symbol
  (lib_id "SLiCAP:Command")
  (at 50.8 83.82 0)
  (unit 1)
  (exclude_from_sim no)
  (in_bom yes)
  (on_board yes)
  (dnp no)
  (fields_autoplaced yes)
  (property "Reference" "A1" (at 50.8 82.55 0) (do_not_autoplace yes) (effects (font (size 1.27 1.27)) (justify left)))
  (property "Value" "~" (at 50.8 84.455 0) (effects (font (size 1.27 1.27)) (justify left) (hide yes)))
  (property "Footprint" "" (at 50.8 85.09 0) (effects (font (size 1.27 1.27)) (justify left) (hide yes)))
  (property "Datasheet" "" (at 50.8 85.09 0) (effects (font (size 1.27 1.27)) (justify left) (hide yes)))
  (property "Description" "SLiCAP command (.lib, .param, .model. subckt}" (at 73.914 87.884 0) (effects (font (size 1.27 1.27)) (hide yes)))
  (property "command" ".source V1" (at 50.8 85.725 0) (do_not_autoplace yes) (effects (font (size 1.27 1.27)) (justify left))))
 (symbol
  (lib_id "SLiCAP:GND")
  (at 95.25 72.39 0)
  (mirror y)
  (unit 1)
  (exclude_from_sim no)
  (in_bom yes)
  (on_board yes)
  (dnp no)
  (fields_autoplaced yes)
  (property "Reference" "#03" (at 95.25 77.47 0) (effects (font (size 1.27 1.27)) (hide yes)))
  (property "Value" "0" (at 95.25 74.93 0) (do_not_autoplace yes) (effects (font (size 1.27 1.27))))
  (property "Footprint" "" (at 95.25 72.39 0) (effects (font (size 1.27 1.27)) (hide yes)))
  (property "Datasheet" "" (at 95.25 82.55 0) (effects (font (size 1.27 1.27)) (hide yes)))
  (property "Description" "0V reference potential" (at 95.25 80.01 0) (effects (font (size 1.27 1.27)) (hide yes)))
  (pin "1"))
 (symbol
  (lib_id "SLiCAP:V")
  (at 88.9 38.1 90)
  (unit 1)
  (exclude_from_sim no)
  (in_bom yes)
  (on_board yes)
  (dnp no)
  (property "Reference" "V2" (at 82.804 32.766 90) (effects (font (size 1.27 1.27)) (justify right)))
  (property "Value" "0" (at 82.804 35.306 90) (effects (font (size 1.27 1.27)) (justify right)))
  (property "Footprint" "" (at 90.17 38.1 0) (effects (font (size 1.27 1.27)) (justify left) (hide yes)))
  (property "Datasheet" "" (at 90.17 38.1 0) (effects (font (size 1.27 1.27)) (justify left) (hide yes)))
  (property "Description" "Independent voltage source" (at 96.012 21.59 0) (effects (font (size 1.27 1.27)) (hide yes)))
  (property "noise" "{4*k*T*n*Gamma*f_ell^AF/g_m/f^AF}" (at 82.804 30.226 90) (show_name yes) (effects (font (size 1.27 1.27)) (justify right)))
  (property "dc" "0" (at 88.773 30.48 90) (show_name yes) (effects (font (size 1.27 1.27)) (hide yes)))
  (property "dcvar" "0" (at 88.773 33.02 90) (show_name yes) (effects (font (size 1.27 1.27)) (hide yes)))
  (property "model" "V" (at 93.98 34.925 0) (show_name yes) (effects (font (size 1.27 1.27)) (justify left) (hide yes)))
  (pin "2")
  (pin "1"))
 (symbol
  (lib_id "SLiCAP:F")
  (at 95.25 64.77 0)
  (mirror y)
  (unit 1)
  (exclude_from_sim no)
  (in_bom yes)
  (on_board yes)
  (dnp no)
  (property "Reference" "F1" (at 91.44 63.4999 0) (effects (font (size 1.27 1.27)) (justify left)))
  (property "Value" "{s/2/pi/f_T}" (at 91.44 66.0399 0) (effects (font (size 1.27 1.27)) (justify left)))
  (property "Footprint" "" (at 95.25 66.04 0) (effects (font (size 1.27 1.27)) (justify left) (hide yes)))
  (property "Datasheet" "" (at 95.25 66.04 0) (effects (font (size 1.27 1.27)) (justify left) (hide yes)))
  (property "Description" "Current-controlled current source" (at 75.438 70.612 0) (effects (font (size 1.27 1.27)) (hide yes)))
  (property "model" "F" (at 92.202 68.326 0) (show_name yes) (effects (font (size 1.27 1.27)) (justify left) (hide yes)))
  (pin "1")
  (pin "2")
  (pin "3")
  (pin "4"))
 (symbol
  (lib_id "SLiCAP:GND")
  (at 110.49 49.53 0)
  (mirror y)
  (unit 1)
  (exclude_from_sim no)
  (in_bom yes)
  (on_board yes)
  (dnp no)
  (fields_autoplaced yes)
  (property "Reference" "#02" (at 110.49 54.61 0) (effects (font (size 1.27 1.27)) (hide yes)))
  (property "Value" "0" (at 110.49 52.07 0) (do_not_autoplace yes) (effects (font (size 1.27 1.27))))
  (property "Footprint" "" (at 110.49 49.53 0) (effects (font (size 1.27 1.27)) (hide yes)))
  (property "Datasheet" "" (at 110.49 59.69 0) (effects (font (size 1.27 1.27)) (hide yes)))
  (property "Description" "0V reference potential" (at 110.49 57.15 0) (effects (font (size 1.27 1.27)) (hide yes)))
  (pin "1"))
 (symbol
  (lib_id "SLiCAP:Command")
  (at 50.8 90.17 0)
  (unit 1)
  (exclude_from_sim no)
  (in_bom yes)
  (on_board yes)
  (dnp no)
  (fields_autoplaced yes)
  (property "Reference" "A2" (at 50.8 88.9 0) (do_not_autoplace yes) (effects (font (size 1.27 1.27)) (justify left)))
  (property "Value" "~" (at 50.8 90.805 0) (effects (font (size 1.27 1.27)) (justify left) (hide yes)))
  (property "Footprint" "" (at 50.8 91.44 0) (effects (font (size 1.27 1.27)) (justify left) (hide yes)))
  (property "Datasheet" "" (at 50.8 91.44 0) (effects (font (size 1.27 1.27)) (justify left) (hide yes)))
  (property "Description" "SLiCAP command (.lib, .param, .model. subckt}" (at 73.914 94.234 0) (effects (font (size 1.27 1.27)) (hide yes)))
  (property "command" ".detector V_out" (at 50.8 92.075 0) (do_not_autoplace yes) (effects (font (size 1.27 1.27)) (justify left))))
 (sheet_instances
  (path ""
   (page "1"))))
